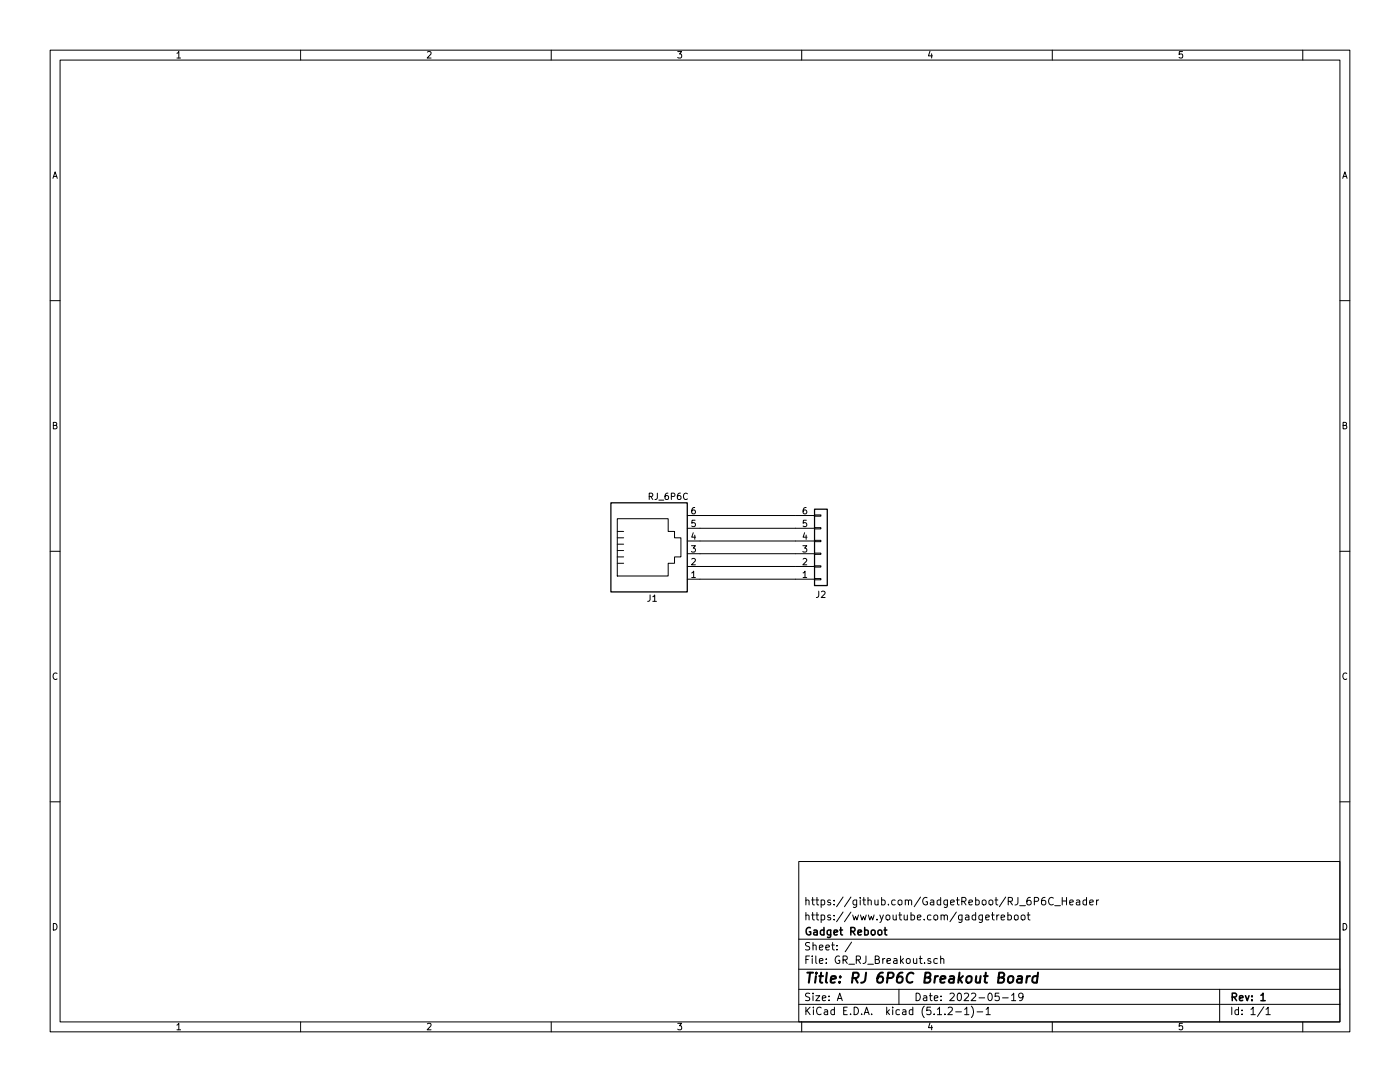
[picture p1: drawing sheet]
EESchema Schematic File Version 4
LIBS:GR_RJ_Breakout-cache
EELAYER 29 0
EELAYER END
$Descr A 11000 8500
encoding utf-8
Sheet 1 1
Title "RJ 6P6C Breakout Board"
Date "2022-05-19"
Rev "1"
Comp "Gadget Reboot"
Comment1 "https://www.youtube.com/gadgetreboot"
Comment2 "https://github.com/GadgetReboot/RJ_6P6C_Header"
Comment3 ""
Comment4 ""
$EndDescr
$Comp
L Connector:RJ12 J1
U 1 1
P 5100 4350
F 0 "J1" H 5125 4000 50  0000 C CNN
F 1 "RJ_6P6C" H 5250 4800 50  0000 C CNN
F 2 "Connector_RJ:RJ12_Amphenol_54601" V 5100 4375 50  0001 C CNN
F 3 "~" V 5100 4375 50  0001 C CNN
	1    5100 4350
	1    0    0    -1  
$EndComp
$Comp
L Connector_Generic:Conn_01x06 J2
U 1 1
P 6450 4350
F 0 "J2" H 6450 4675 50  0000 C CNN
F 1 "Conn_01x06" H 6530 4251 50  0001 L CNN
F 2 "Connector_PinHeader_2.54mm:PinHeader_1x06_P2.54mm_Vertical" H 6450 4350 50  0001 C CNN
F 3 "~" H 6450 4350 50  0001 C CNN
	1    6450 4350
	1    0    0    1   
$EndComp
Wire Wire Line
	5500 4550 6250 4550
Wire Wire Line
	5500 4450 6250 4450
Wire Wire Line
	5500 4350 6250 4350
Wire Wire Line
	5500 4250 6250 4250
Wire Wire Line
	5500 4150 6250 4150
Wire Wire Line
	5500 4050 6250 4050
$EndSCHEMATC
